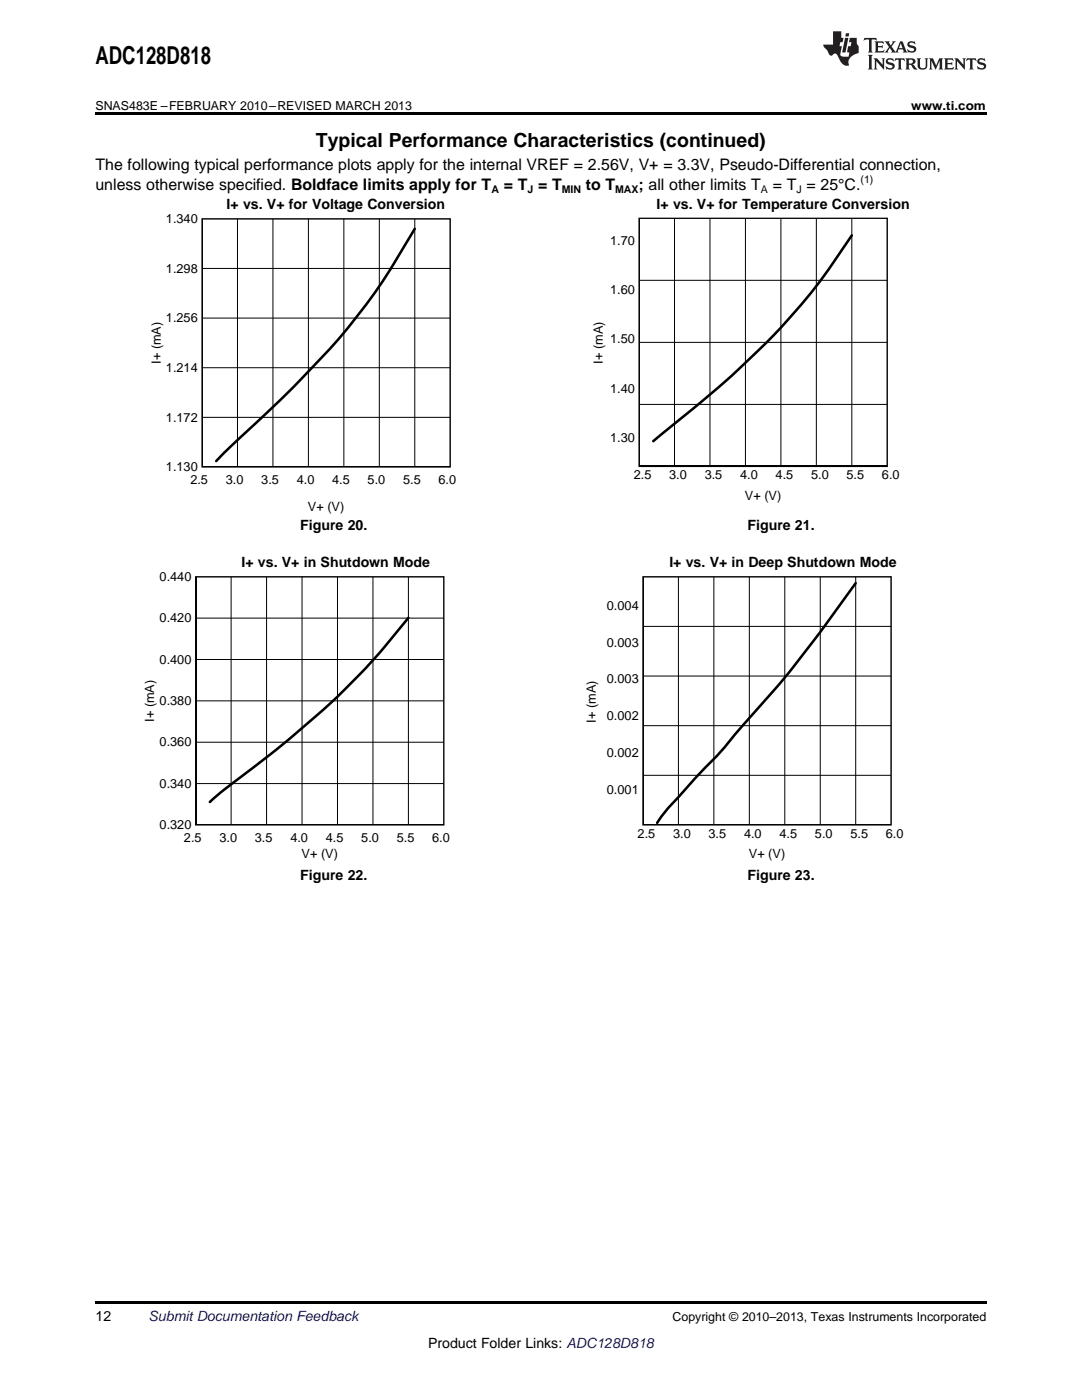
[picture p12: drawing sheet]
<svg xmlns="http://www.w3.org/2000/svg" width="216mm" height="279mm" viewBox="0 0 216 279" stroke-linecap="round" stroke-linejoin="round" font-family="sans-serif">
<path d="M19 259.7h177.8v.5h-177.8z" fill="#000"/>
<g fill="#fff">
<path d="M66.9 177.4h.3v.7h-.3z"/>
<path d="M156.1 177.4h.4v.7h-.4z"/>
</g>
<path d="M81.5 123.3l-7.5 8.9-7.8 7.9-9.4 8.1-12.6 9.8-2.3 2.1" fill="none" stroke="#000" stroke-width=".51"/>
<path d="M39 115.1h49.6v49.5h-49.6zM46.1 115.1v49.5M53.2 115.1v49.5M60.3 115.1v49.5M67.3 115.1v49.5M74.4 115.1v49.5M81.5 115.1v49.5M39 139.9h49.6M39 131.6h49.6M39 123.4h49.6M39 156.4h49.6M39 148.1h49.6" fill="none" stroke="#000" stroke-width=".2"/>
<path d="M39 115.1v49.5h49.6v-49.5zM38.6 114.6h50.5v50.5h-50.5z" fill-rule="evenodd" fill="#fff"/>
<path d="M39 115.1h49.6v49.5h-49.6z" fill="none" stroke="#000" stroke-width=".24"/>
<path d="M170.7 116.4l-7 9.7-6.2 8-9.3 10.7a106.5 106.5 0 0 1-9.6 10.6l-.5 .6a77.6 77.6 0 0 0-7 8.2" fill="none" stroke="#000" stroke-width=".51"/>
<path d="M128.3 115.1h49.5v49.5h-49.5zM135.4 115.1v49.5M142.4 115.1v49.5M149.5 115.1v49.5M156.6 115.1v49.5M163.7 115.1v49.5M170.7 115.1v49.5M128.3 134.9h49.5M128.3 125h49.5M128.3 154.7h49.5M128.3 144.8h49.5" fill="none" stroke="#000" stroke-width=".2"/>
<path d="M128.3 115.1v49.5h49.5v-49.5zM127.8 114.6h50.5v50.5h-50.5z" fill-rule="evenodd" fill="#fff"/>
<path d="M128.3 115.1h49.5v49.5h-49.5z" fill="none" stroke="#000" stroke-width=".24"/>
<g fill="#fff">
<path d="M66.9 107.5h.3v.7h-.3z"/>
<path d="M156.1 107.5h.4v.7h-.4z"/>
</g>
<path d="M82.8 45.7l-4.8 7.8-2.7 4.2-3 4.1-4.5 5.5-9.5 10.2-12.8 12.1-2.4 2.4" fill="none" stroke="#000" stroke-width=".51"/>
<path d="M40.3 43.7h49.5v49.5h-49.5zM40.3 53.6h49.5M47.4 43.7v49.5M54.5 43.7v49.5M61.5 43.7v49.5M68.6 43.7v49.5M75.7 43.7v49.5M82.8 43.7v49.5M40.3 73.4h49.5M40.3 63.5h49.5M40.3 83.3h49.5" fill="none" stroke="#000" stroke-width=".2"/>
<path d="M40.3 43.7v49.5h49.5v-49.5zM39.8 43.2h50.5v50.5h-50.5z" fill-rule="evenodd" fill="#fff"/>
<path d="M40.3 43.7h49.5v49.5h-49.5z" fill="none" stroke="#000" stroke-width=".24"/>
<path d="M170 47l-4.5 6.5-3.1 4.2-3.3 4-4.8 5.3-9.6 9.1-14.4 11.9" fill="none" stroke="#000" stroke-width=".51"/>
<path d="M127.5 43.6h49.5v49.5h-49.5zM127.5 55.9h49.5M134.6 43.6v49.5M141.7 43.6v49.5M148.7 43.6v49.5M155.8 43.6v49.5M162.9 43.6v49.5M170 43.6v49.5M127.5 68.3h49.5M127.5 80.7h49.5" fill="none" stroke="#000" stroke-width=".2"/>
<path d="M127.5 43.6v49.5h49.5v-49.5zM127 43.1h50.5v50.5h-50.5z" fill-rule="evenodd" fill="#fff"/>
<path d="M127.5 43.6h49.5v49.5h-49.5z" fill="none" stroke="#000" stroke-width=".24"/>
<path d="M19 22.5h177.8v.5h-177.8z" fill="#000"/>
<g fill="#231f20">
<path d="M172.5 7.6l-.1 .5 .4-.2h.6v.1v2.1l-.2 .4h.9l-.2-.4v-2.1l.1-.1h.5l.5 .2-.2-.5zM174.5 8.3l.2 .3v1.5l-.2 .4h1.8l.2-.6a1.04 1.04 0 0 1-1.3 .2v-.7h.6l.3 .2v-.6l-.3 .2h-.6v-.6l.8-.1 .4 .3-.2-.5zM176.5 8.3l.9 1.1-.9 1.1h.8l-.2-.2 .4-.7 .5 .7-.2 .2h1.5l-.2-.2 .2-.4h.9l.1 .4-.2 .2h1l-.3-.3-.7-1.9h-.5l-.9 2-.8-1 .9-1h-.8l.1 .3-.4 .5-.3-.6 .1-.2zM179.7 8.6l.4 1h-.7zM181.3 8.4a.63 .63 0 0 0-.2 .7 .63 .63 0 0 0 .6 .4l.6 .2 .1 .2a.75 .75 0 0 1-.7 .4 .75 .75 0 0 1-.6-.5l.1 .7 .1-.1a1.11 1.11 0 0 0 1.5-.6 1.13 1.13 0 0 0-1.2-.8l-.1-.4a1.04 1.04 0 0 1 1.2 .2l-.2-.5-.2 .1-.4-.2zM173.2 10.9l.2 .4v2.2l-.2 .4h1l-.3-.4v-2.2l.3-.4zM174.3 11.6l.3 .4v1.5l-.3 .4h.8l-.2-.4v-1.3l1.5 1.7v-1.9l.2-.4h-.7l.2 .4v.9l-1.1-1.3zM177 11.8a.62 .62 0 0 0-.2 .7 .62 .62 0 0 0 .6 .4l.6 .1 .1 .3a.76 .76 0 0 1-.7 .3 .76 .76 0 0 1-.7-.4l.2 .7 .1-.1a1.11 1.11 0 0 0 1.5-.6 1.13 1.13 0 0 0-1.2-.8l-.1-.4a1.04 1.04 0 0 1 1.2 .2l-.2-.6-.2 .1-.5-.1zM178.7 11.6l-.2 .6a.61 .61 0 0 1 .8-.3v1.6l-.2 .4h.9l-.2-.4v-1.6a.63 .63 0 0 1 .7 .3l-.1-.6zM180.6 11.6l.3 .4v1.5l-.3 .4h1l-.2-.2-.1-.8 .6 .2a.76 .76 0 0 0 1.2 .7l-1-1a.58 .58 0 0 0 .6-.5 .58 .58 0 0 0-.5-.6zM181.4 11.9h.1a.45 .45 0 0 1 .5 .1 .45 .45 0 0 1 .1 .5l-.8 .2zM182.9 11.6l.2 .2a2.17 2.17 0 0 0 .3 1.9 .99 .99 0 0 0 1.6-.6v-1.1l.2-.4h-.7l.2 .2a1.92 1.92 0 0 1-.2 1.8 .6 .6 0 0 1-.9-.5v-1.1l.2-.4zM185.4 11.6l.2 .4v1.5l-.2 .4h.7l-.2-.4v-1.4l.8 1.8 .8-1.8v1.4l-.2 .4h.9l-.2-.4v-1.5l.2-.4h-.8l-.6 1.5-.6-1.5zM188.4 11.6l.2 .4v1.5l-.2 .4h1.8l.1-.6a1.04 1.04 0 0 1-1.2 .1v-.6h.5l.4 .2v-.6l-.4 .2h-.5v-.7h.8l.3 .3-.1-.6zM190.5 11.6l.2 .4v1.5l-.2 .4h.7l-.2-.4v-1.3l1.5 1.7v-1.9l.2-.4h-.7l.2 .4v.9l-1.1-1.3zM192.9 11.6l-.1 .6a.61 .61 0 0 1 .7-.3l.1 1.6-.3 .4h1l-.3-.4 .1-1.6a.63 .63 0 0 1 .7 .3l-.1-.6zM195.2 11.8a.62 .62 0 0 0-.2 .7 .62 .62 0 0 0 .6 .4l.6 .1 .1 .3a.76 .76 0 0 1-.7 .3 .76 .76 0 0 1-.6-.4l.1 .7 .1-.1a1.11 1.11 0 0 0 1.6-.6 1.13 1.13 0 0 0-1.3-.8l-.1-.4a1.04 1.04 0 0 1 1.2 .2l-.1-.6-.2 .1-.5-.1z"/>
<path d="M166.2 6.3v2.6h-1.9v.4l.8 .9a.91 .91 0 0 0 1 .8 .56 .56 0 0 1 .5-.3 .56 .56 0 0 1 .5 .3l.4 .8a1.53 1.53 0 0 0 1.9 1.2 1.54 1.54 0 0 1 1-2.1l.9-.3v-1.4a1.52 1.52 0 0 1-.4-1.6h-1.3l-.2 .8h.5l-.2 .8h-.5l-.1 1v.2l.4 .1-.2 .8a1.93 1.93 0 0 1-1.6-.3l.3-1.8h-.5l.2-.8h.4l.2-.8h-.4v-1.3zM168.6 7.6l-.6 2.9h.7l.6-2.9zM168.8 6.6l-.1 .7h.6l.2-.7z"/>
</g>
<text font-size="4.9" x="19" y="12.8">ADC128D818</text>
<text font-size="3.9" x="63" y="29.3">Typical Performance Characteristics (continued)</text>
<g font-size="3.2">
<text x="19" y="34">The following typical performance plots apply for the internal VREF = 2.56V, V+ = 3.3V, Pseudo-Differential connection,</text>
<text x="19" y="37.9">unless otherwise specified. Boldface limits apply for T</text>
<text x="100.5" y="37.9">= T = T</text>
<text x="116.9" y="37.9">to T</text>
<text x="127.4" y="37.9">; all other limits T</text>
<text x="154.2" y="37.9">= T = 25°C.</text>
</g>
<g font-size="2.8">
<text x="45.2" y="41.6">I+ vs. V+ for Voltage Conversion</text>
<text x="131" y="41.6">I+ vs. V+ for Temperature Conversion</text>
<text x="59.9" y="105.8">Figure 20.</text>
<text x="149.2" y="105.8">Figure 21.</text>
<text x="48.2" y="113.2">I+ vs. V+ in Shutdown Mode</text>
<text x="133.6" y="113.2">I+ vs. V+ in Deep Shutdown Mode</text>
<text x="59.9" y="175.6">Figure 22.</text>
<text x="149.2" y="175.6">Figure 23.</text>
<text x="19" y="263.6">12</text>
<text x="85.4" y="269">Product Folder Links: ADC128D818</text>
</g>
<text font-size="2.8" fill="#0000c8" x="29.6" y="263.6">Submit Documentation Feedback</text>
<g font-size="2.5">
<text x="19" y="21.9">SNAS483E –FEBRUARY 2010–REVISED MARCH 2013</text>
<text x="181.8" y="21.9">www.ti.com</text>
<text x="33.1" y="44.5">1.340</text>
<text x="121.7" y="48.9">1.70</text>
<text x="33.1" y="54.4">1.298</text>
<text x="121.7" y="58.7">1.60</text>
<text x="33.1" y="64.3">1.256</text>
<text x="121.7" y="68.5">1.50</text>
<text x="32.1" y="72.6" transform="rotate(-90 32.1 72.6)">I+ (mA)</text>
<text x="33.1" y="74.2">1.214</text>
<text x="120.3" y="72.6" transform="rotate(-90 120.3 72.6)">I+ (mA)</text>
<text x="121.7" y="78.4">1.40</text>
<text x="33.1" y="84.1">1.172</text>
<text x="121.7" y="88.2">1.30</text>
<text x="33.1" y="94">1.130</text>
<text x="126.5" y="95.6">2.5</text>
<text x="133.5" y="95.6">3.0</text>
<text x="140.6" y="95.6">3.5</text>
<text x="147.7" y="95.6">4.0</text>
<text x="154.8" y="95.6">4.5</text>
<text x="161.8" y="95.6">5.0</text>
<text x="168.9" y="95.6">5.5</text>
<text x="176" y="95.6">6.0</text>
<text x="38" y="96.6">2.5</text>
<text x="45.1" y="96.6">3.0</text>
<text x="52.1" y="96.6">3.5</text>
<text x="59.2" y="96.6">4.0</text>
<text x="61.4" y="101.9">V+ (V)</text>
<text x="66.3" y="96.6">4.5</text>
<text x="73.4" y="96.6">5.0</text>
<text x="80.4" y="96.6">5.5</text>
<text x="87.5" y="96.6">6.0</text>
<text x="148.6" y="99.7">V+ (V)</text>
<text x="31.8" y="116">0.440</text>
<text x="31.8" y="124.2">0.420</text>
<text x="121.1" y="121.7">0.004</text>
<text x="121.1" y="129">0.003</text>
<text x="31.8" y="132.5">0.400</text>
<text x="121.1" y="136.4">0.003</text>
<text x="31.8" y="140.7">0.380</text>
<text x="121.1" y="143.8">0.002</text>
<text x="30.8" y="144.1" transform="rotate(-90 30.8 144.1)">I+ (mA)</text>
<text x="31.8" y="149">0.360</text>
<text x="118.9" y="144.2" transform="rotate(-90 118.9 144.2)">I+ (mA)</text>
<text x="121.1" y="151.1">0.002</text>
<text x="31.8" y="157.2">0.340</text>
<text x="121.1" y="158.5">0.001</text>
<text x="31.8" y="165.5">0.320</text>
<text x="127.2" y="167.2">2.5</text>
<text x="134.3" y="167.2">3.0</text>
<text x="141.4" y="167.2">3.5</text>
<text x="148.5" y="167.2">4.0</text>
<text x="155.5" y="167.2">4.5</text>
<text x="162.6" y="167.2">5.0</text>
<text x="169.7" y="167.2">5.5</text>
<text x="176.8" y="167.2">6.0</text>
<text x="36.7" y="168">2.5</text>
<text x="43.8" y="168">3.0</text>
<text x="50.9" y="168">3.5</text>
<text x="57.9" y="168">4.0</text>
<text x="60.2" y="171.2">V+ (V)</text>
<text x="65" y="168">4.5</text>
<text x="72.1" y="168">5.0</text>
<text x="79.2" y="168">5.5</text>
<text x="86.2" y="168">6.0</text>
<text x="149.4" y="171.2">V+ (V)</text>
<text x="134.2" y="263.6">Copyright © 2010–2013, Texas Instruments Incorporated</text>
</g>
<g font-size="2.1">
<text x="98" y="38.5">A</text>
<text x="105.2" y="38.5">J</text>
<text x="112.1" y="38.5">MIN</text>
<text x="122.7" y="38.5">MAX</text>
<text x="151.8" y="38.5">A</text>
<text x="158.9" y="38.5">J</text>
<text x="171.7" y="36.6">(1)</text>
</g>
</svg>
